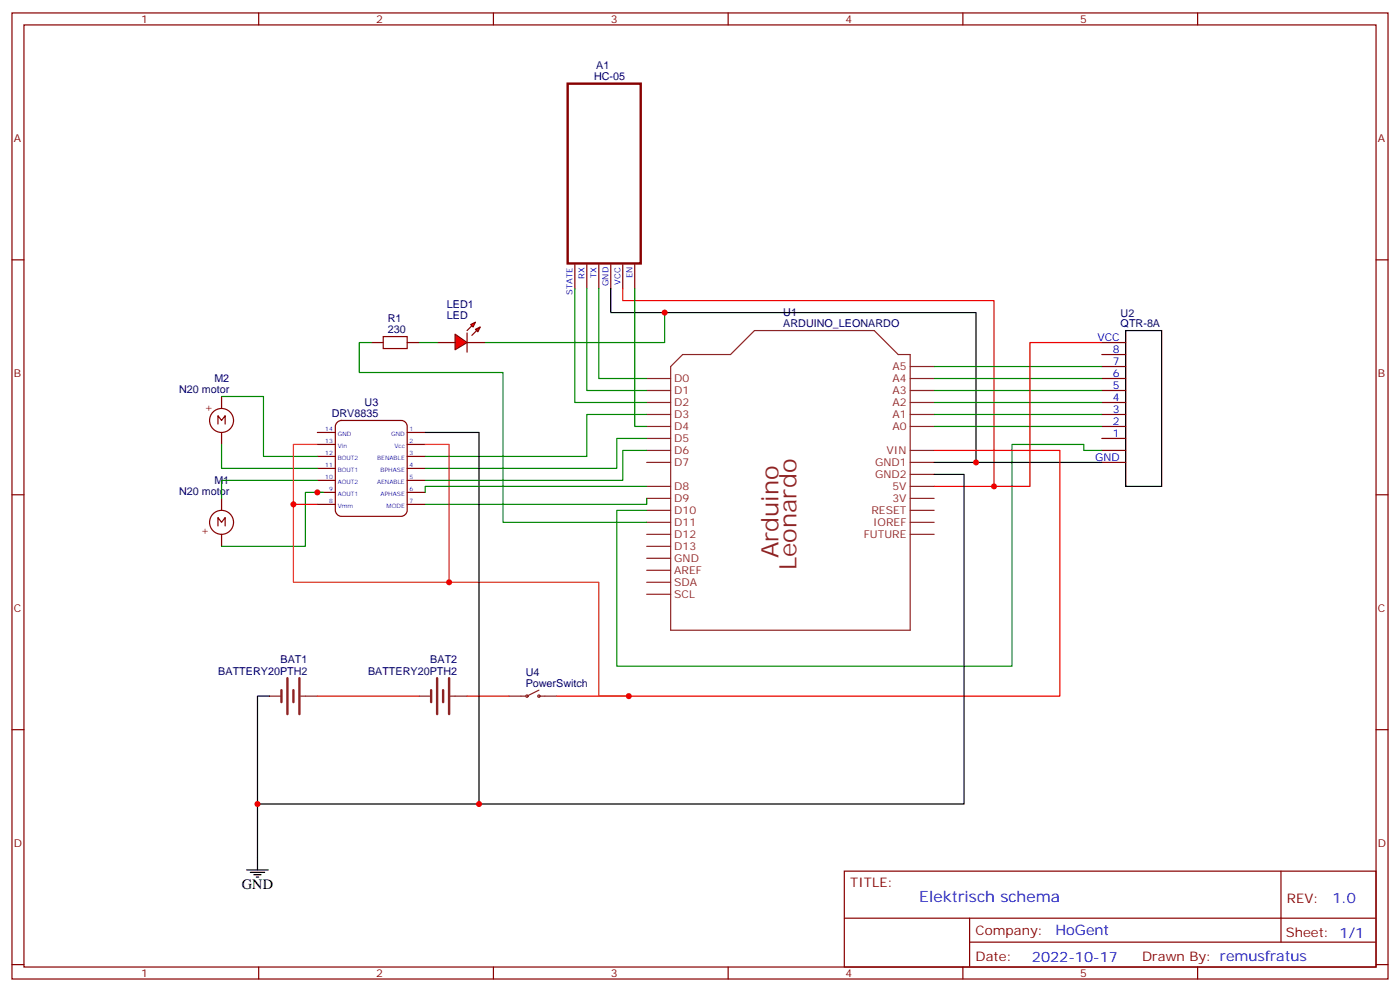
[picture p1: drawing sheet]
<svg xmlns="http://www.w3.org/2000/svg" width="412mm" height="292mm" viewBox="0 0 412 292" stroke-linecap="round" stroke-linejoin="round" font-family="sans-serif">
<g fill="none" stroke="#870000" stroke-width=".35">
<path d="M3.5 3.8h405.4v284.3h-405.4zM7.1 7.3h398.2v277.3h-398.2zM76.2 3.8v3.5M145.3 3.8v3.5M214.5 3.8v3.5M283.6 3.8v3.5M352.8 3.8v3.5M3.5 76.5h3.6M169.3 77.9v7M172.9 77.9v7M176.4 77.9v7M179.9 77.9v7"/>
<path d="M183.4 77.9v7M187 77.9v7M405.3 76.5h3.6M65.3 116.7v3.5M324.6 118.5h7M324.6 114.9h7M324.6 111.4h7M324.6 107.9h7M324.6 104.4h7M324.6 100.8h7M64.2 124.8v-2.5l1.1 1.5 1-1.5v2.5M65.3 127.3v3.5"/>
<path d="M93.5 127.3h5.3M93.5 130.8h5.3M93.5 134.3h5.3M93.5 137.9h5.3M99.4 124.3l1.1-.5h17.7a1.76 1.76 0 0 1 1.7 1.7v24.7a1.89 1.89 0 0 1-1.7 1.8h-17.7a1.89 1.89 0 0 1-1.7-1.8v-24.7zM119.9 127.3h5.3M119.9 130.8h5.3M119.9 134.3h5.3M119.9 137.9h5.3M324.6 129h7M324.6 125.5h7M324.6 122h7"/>
<path d="M324.6 136.1h7M324.6 132.6h7M3.5 145.6h3.6M64.2 154.8v-2.5l1.1 1.4 1-1.4v2.5M65.3 146.7v3.5M65.3 157.3v3.5M93.5 141.4h5.3M93.5 144.9h5.3M93.5 148.4h5.3M119.9 141.4h5.3M119.9 144.9h5.3M119.9 148.4h5.3"/>
<path d="M405.3 145.6h3.6M3.5 214.8h3.6M405.3 214.8h3.6M248.7 256.4h156.6v28.2h-156.6zM377.3 256.4v20.9M248.7 270.2h156.5M285.6 277.3h119.6M285.6 270.2v14.2M3.5 283.9h3.6M76.2 284.6v3.5M145.3 284.6v3.5M214.5 284.6v3.5"/>
<path d="M283.6 284.6v3.5M352.8 284.6v3.5M405.3 283.9h3.6"/>
<circle cx="65.3" cy="123.8" r="3.5"/>
<circle cx="65.3" cy="153.7" r="3.5"/>
</g>
<g fill="none" stroke="#8c2424" stroke-width=".35">
<path d="M190.5 111.4h7.1M190.5 114.9h7.1M190.5 118.5h7.1M197.6 107.9l3.5-3.5h14.1l7-7.1h35.3l7.1 7.1h3.5v81.1h-70.5zM268.1 111.4h7.1M268.1 114.9h7.1M268.1 118.5h7.1M268.1 107.9h7.1M190.5 122h7.1M190.5 125.5h7.1M190.5 129h7.1M190.5 132.6h7.1"/>
<path d="M190.5 136.1h7.1M268.1 122h7.1M268.1 125.5h7.1M268.1 132.6h7.1M268.1 136.1h7.1M268.1 139.6h7.1M190.5 143.2h7.1M190.5 146.7h7.1M190.5 150.2h7.1M190.5 153.7h7.1M190.5 157.3h7.1M268.1 143.2h7.1"/>
<path d="M268.1 146.7h7.1M268.1 150.2h7.1M268.1 153.7h7.1M268.1 157.3h7.1M190.5 160.8h7.1M190.5 164.3h7.1M190.5 167.9h7.1M190.5 174.9h7.1M190.5 171.4h7.1M79.4 204.9h3.5M88.5 204.9h5M123.5 204.9h3.5"/>
<path d="M132.6 204.9h5M149.9 204.9h5M158.7 204.9h5.3M158.7 203.1l-3.5 1.8"/>
<circle cx="155.2" cy="204.9" r=".35"/>
<circle cx="158.8" cy="204.9" r=".35"/>
</g>
<path d="M179.9 84.9v7.1h107.6v44.1h-12.3M331.6 97.3h10.6v45.9h-10.6zM125.2 127.3h15.9v109.3M275.2 139.6h8.8v97h-208.2M287.5 136.1h37.1M79.4 204.9h-3.6v51.1M72.7 256h6.3M73.7 256.8h4.3M74.8 257.5h2.1M75.5 258.2h.7" fill="none" stroke="#000" stroke-width=".35"/>
<path d="M167.2 24.6h21.5v52.9h-21.5z" fill="none" stroke="#870000" stroke-width=".71"/>
<g fill="none" stroke="#008700" stroke-width=".35">
<path d="M169.3 84.9v33.6h21.2M172.9 84.9v30h17.6M176.4 84.9v26.5h14.1M187 84.9v40.6h3.5M65.3 116.7h12.3v17.6h15.9M275.2 118.5h49.4M275.2 111.4h49.4M275.2 114.9h49.4M275.2 107.9h49.4M65.3 130.8v7.1h28.2M190.5 122h-17.6v12.3h-47.7M190.5 129h-8.8v8.9h-56.5"/>
<path d="M190.5 132.6h-7.1v8.8h-58.2M275.2 122h49.4M275.2 125.5h49.4M324.6 132.6h-5.3v-1.8h-21.2v65.3h-116.4v-45.9h8.8M93.5 141.4h-28.2v5.3M95.2 144.9h-5.2v15.9h-24.7M190.5 146.7v1.7h-65.3M190.5 143.2h-65.3v1.7"/>
</g>
<path d="M183.4 84.9v3.6h109.4v54.7h-17.6M275.2 132.6h37v72.3h-148.2" fill="none" stroke="#f00" stroke-width=".35"/>
<path d="M324.6 100.8h-21.2v42.4h-10.6M86.4 148.4h7.1M137.6 204.9h12.3" fill="none" stroke="#c00" stroke-width=".35"/>
<path d="M84.7 199.6v10.6M88.2 199.6v10.6M128.8 199.6v10.6M132.3 199.6v10.6M82.9 203.1v3.6M86.4 203.1v3.6M127 203.1v3.6M130.5 203.1v3.6" fill="none" stroke="#8c2424" stroke-width=".71"/>
<path d="M93.5 204.9h30z" fill="#c00" stroke="#c00" stroke-width=".35"/>
<path d="M93.5 130.8h-7.1v40.6h90v33.5h8.8M125.2 130.8h7.1v40.6" fill="none" stroke="#c30" stroke-width=".35"/>
<g fill="#f00" stroke="#870000" stroke-width=".35">
<path d="M134.1 98.4l3.5 2.4-3.5 2.1z"/>
<path d="M137.6 98v5.6z"/>
</g>
<g fill="#870000" stroke="#870000" stroke-width=".35">
<path d="M137.6 97.3l1.4-1.4z"/>
<path d="M139 98.7l1.4-1.4z"/>
</g>
<g fill="#f00" stroke="#870000" stroke-width=".35">
<path d="M138.6 95.5l1.5-.7-.8 1.4z"/>
<path d="M140.1 96.9l1.4-.7-.7 1.4z"/>
</g>
<path d="M109.4 100.8h3.5M119.9 100.8h3.6M128.8 100.8h5.3M137.6 100.8h5.3" fill="none" stroke="#870000" stroke-width=".35"/>
<path d="M112.9 99.1h7v3.5h-7z" fill="none" stroke="#a10000" stroke-width=".35"/>
<path d="M195.8 92v8.8h-52.9M109.4 100.8h-3.6v8.8h42.4v44.1h42.3M123.5 100.8h5.3" fill="none" stroke="#008700" stroke-width=".35"/>
<g fill="#c00">
<circle cx="93.5" cy="144.9" r=".88"/>
<circle cx="287.5" cy="136.1" r=".88"/>
<circle cx="292.8" cy="143.2" r=".88"/>
<circle cx="185.2" cy="204.9" r=".88"/>
<circle cx="75.8" cy="236.6" r=".88"/>
<circle cx="86.4" cy="148.4" r=".88"/>
<circle cx="141.1" cy="236.6" r=".88"/>
<circle cx="132.3" cy="171.4" r=".88"/>
<circle cx="195.8" cy="92" r=".88"/>
</g>
<g font-size="7.1" fill="#8d2323">
<text x="229.3" y="164.3" transform="rotate(-90 229.3 164.3)">Arduino</text>
<text x="234.6" y="167.9" transform="rotate(-90 234.6 167.9)">Leonardo</text>
</g>
<text font-size="4.6" fill="#00f" x="270.8" y="265.4">Elektrisch schema</text>
<text font-size="4.2" x="71.3" y="261.7">GND</text>
<g font-size="4.2" fill="#00f">
<text x="392.5" y="265.7">1.0</text>
<text x="310.9" y="275.2">HoGent</text>
<text x="304" y="283">2022-10-17</text>
</g>
<g font-size="3.9" fill="#800">
<text x="250.5" y="261">TITLE:</text>
<text x="379.1" y="265.7">REV:</text>
<text x="287.4" y="275.2">Company:</text>
<text x="378.7" y="275.8">Sheet: 1/1</text>
<text x="287.4" y="282.9">Date:</text>
<text x="336.4" y="282.9">Drawn By: remusfratus</text>
</g>
<g font-size="3.2" fill="#800">
<text x="41.6" y="6.8">1</text>
<text x="110.8" y="6.8">2</text>
<text x="179.9" y="6.8">3</text>
<text x="249.1" y="6.8">4</text>
<text x="318.2" y="6.8">5</text>
<text x="4.1" y="41.9">A</text>
<text x="405.9" y="41.9">A</text>
<text x="4.1" y="111.1">B</text>
<text x="405.9" y="111.1">B</text>
<text x="60.2" y="121.1">+</text>
<text x="59.1" y="157.3">+</text>
<text x="4.1" y="180.2">C</text>
<text x="405.9" y="180.2">C</text>
<text x="4.1" y="249.3">D</text>
<text x="405.9" y="249.3">D</text>
<text x="41.6" y="287.6">1</text>
<text x="110.8" y="287.6">2</text>
<text x="179.9" y="287.6">3</text>
<text x="249.1" y="287.6">4</text>
<text x="318.2" y="287.6">5</text>
</g>
<g font-size="3.2" fill="#000080">
<text x="175" y="23.6">HC-05</text>
<text x="175.6" y="20.4">A1</text>
<text x="114.3" y="94.7">R1</text>
<text x="131.6" y="93.8">LED</text>
<text x="131.6" y="90.5">LED1</text>
<text x="230.7" y="93.1">U1</text>
<text x="330.1" y="93.2">U2</text>
<text x="114.3" y="98">230</text>
<text x="230.7" y="96.2">ARDUINO_LEONARDO</text>
<text x="330.1" y="96.1">QTR-8A</text>
<text x="63.1" y="112.5">M2</text>
<text x="52.7" y="115.6">N20 motor</text>
<text x="107.4" y="119.5">U3</text>
<text x="97.7" y="122.7">DRV8835</text>
<text x="63.1" y="142.5">M1</text>
<text x="52.7" y="145.6">N20 motor</text>
<text x="82.7" y="195.2">BAT1</text>
<text x="126.8" y="195.2">BAT2</text>
<text x="64.3" y="198.5">BATTERY20PTH2</text>
<text x="108.4" y="198.5">BATTERY20PTH2</text>
<text x="154.9" y="202.1">PowerSwitch</text>
<text x="154.9" y="199">U4</text>
</g>
<g font-size="3.2" fill="#00f">
<text x="323.2" y="100.5">VCC</text>
<text x="327.8" y="107.5">7</text>
<text x="327.8" y="104">8</text>
<text x="327.8" y="111.1">6</text>
<text x="327.8" y="118.1">4</text>
<text x="327.8" y="114.6">5</text>
<text x="327.8" y="125.2">2</text>
<text x="327.8" y="121.6">3</text>
<text x="327.8" y="128.7">1</text>
<text x="322.6" y="135.7">GND</text>
</g>
<g font-size="3.2" fill="#8d2323">
<text x="198.6" y="112.5">D0</text>
<text x="262.9" y="108.9">A5</text>
<text x="262.9" y="112.5">A4</text>
<text x="198.6" y="116">D1</text>
<text x="198.6" y="119.5">D2</text>
<text x="262.9" y="116">A3</text>
<text x="262.9" y="119.5">A2</text>
<text x="198.6" y="123">D3</text>
<text x="262.9" y="123">A1</text>
<text x="198.6" y="126.6">D4</text>
<text x="198.6" y="130.1">D5</text>
<text x="262.9" y="126.6">A0</text>
<text x="198.6" y="133.6">D6</text>
<text x="198.6" y="137.2">D7</text>
<text x="257.8" y="137.2">GND1</text>
<text x="261.2" y="133.6">VIN</text>
<text x="257.8" y="140.7">GND2</text>
<text x="198.6" y="144.2">D8</text>
<text x="198.6" y="147.7">D9</text>
<text x="262.9" y="144.2">5V</text>
<text x="262.9" y="147.7">3V</text>
<text x="198.6" y="151.3">D10</text>
<text x="198.6" y="154.8">D11</text>
<text x="256.7" y="151.3">RESET</text>
<text x="257.2" y="154.8">IOREF</text>
<text x="198.6" y="158.3">D12</text>
<text x="198.6" y="161.9">D13</text>
<text x="254.4" y="158.3">FUTURE</text>
<text x="198.6" y="165.4">GND</text>
<text x="198.6" y="168.9">AREF</text>
<text x="198.6" y="172.4">SDA</text>
<text x="198.6" y="176">SCL</text>
</g>
<g font-size="2.5" fill="#00f">
<text x="172.2" y="82.1" transform="rotate(-90 172.2 82.1)">RX</text>
<text x="175.7" y="81.8" transform="rotate(-90 175.7 81.8)">TX</text>
<text x="182.7" y="83.9" transform="rotate(-90 182.7 83.9)">VCC</text>
<text x="186.3" y="81.8" transform="rotate(-90 186.3 81.8)">EN</text>
<text x="168.6" y="86.7" transform="rotate(-90 168.6 86.7)">STATE</text>
<text x="179.2" y="84.2" transform="rotate(-90 179.2 84.2)">GND</text>
</g>
<g font-size="1.8" fill="#00f">
<text x="95.8" y="130.5">13</text>
<text x="95.8" y="126.9">14</text>
<text x="99.5" y="131.9">Vin</text>
<text x="99.5" y="128.3">GND</text>
<text x="115.2" y="128.3">GND</text>
<text x="116.2" y="131.9">Vcc</text>
<text x="120.6" y="126.9">1</text>
<text x="120.6" y="130.5">2</text>
<text x="95.8" y="137.5">11</text>
<text x="95.8" y="134">12</text>
<text x="99.5" y="135.4">BOUT2</text>
<text x="111.1" y="135.4">BENABLE</text>
<text x="120.6" y="134">3</text>
<text x="120.6" y="137.5">4</text>
<text x="95.8" y="141">10</text>
<text x="99.5" y="142.5">AOUT2</text>
<text x="99.5" y="138.9">BOUT1</text>
<text x="111.1" y="142.5">AENABLE</text>
<text x="112.1" y="138.9">BPHASE</text>
<text x="120.6" y="141">5</text>
<text x="97" y="148.1">8</text>
<text x="97" y="144.6">9</text>
<text x="99.5" y="149.5">Vmm</text>
<text x="99.5" y="146">AOUT1</text>
<text x="112.1" y="146">APHASE</text>
<text x="113.9" y="149.5">MODE</text>
<text x="120.6" y="144.6">6</text>
<text x="120.6" y="148.1">7</text>
</g>
</svg>
